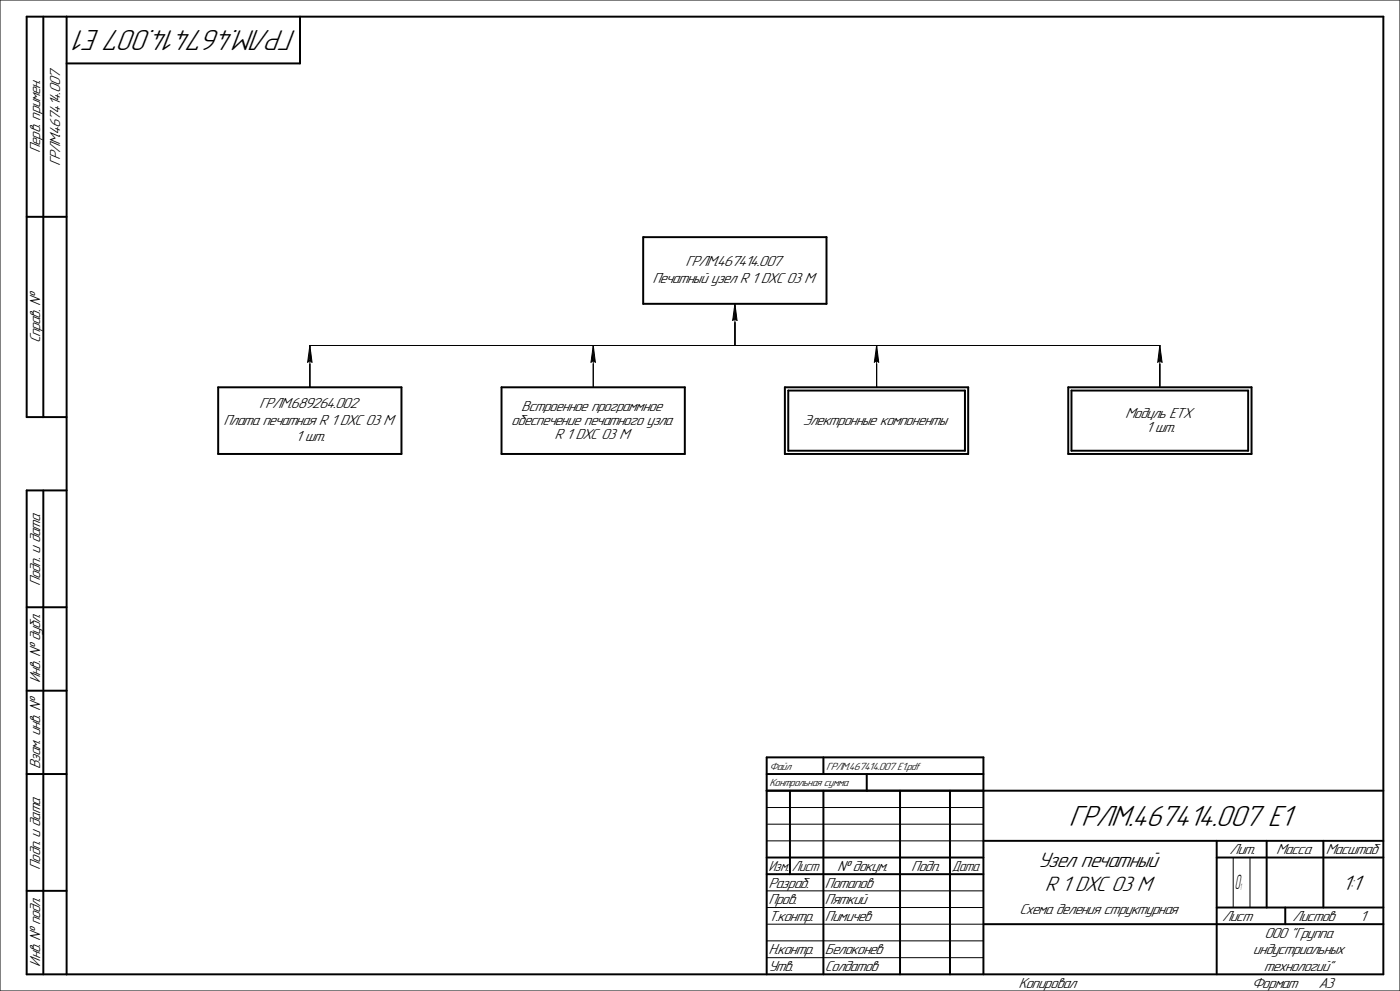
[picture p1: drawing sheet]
<svg xmlns="http://www.w3.org/2000/svg" width="420mm" height="297mm" viewBox="0 0 420 297" stroke-linecap="round" stroke-linejoin="round" font-family="sans-serif">
<path d="M193 71.1h54.9v20h-54.9zM65.4 116.1h55v20h-55zM150.5 116.1h54.9v20h-54.9zM235.5 116.1h54.9v20h-54.9zM236.5 117.1h53v18h-53zM320.5 116.1h55v20h-55zM321.4 117.1h53v18h-53zM230 227h65v10h-65zM230 232h65M247 227v5M260 232v5" fill="none" stroke="#000" stroke-width=".59"/>
<path d="M220.5 91.1v12.4M93 116.1v-12.6h254.9v12.6M178 103.5v12.6M263 103.5v12.6" fill="none" stroke="#000" stroke-width=".3"/>
<g fill="#fff">
<path d="M230.9 228.2h7.1v3.1h-7.1z"/>
<path d="M230.9 233.2h24.2v3.1h-24.2z"/>
<path d="M247.9 228.3h28.5v3h-28.5z"/>
<path d="M176.8 103.6h2.4v5.5h-2.4z"/>
</g>
<path d="M178 103.5l.6 5.1-.6-.5-.7 .5zM178 103.5v12.6" fill="none" stroke="#000" stroke-width=".3"/>
<path d="M177.3 103.9h.7v4.7h-.7zM178 103.6h.6v5h-.6z" fill="#000"/>
<path d="M261.8 103.6h2.4v5.5h-2.4z" fill="#fff"/>
<path d="M263 103.5l.6 5.1-.6-.5-.7 .5zM263 103.5v12.6" fill="none" stroke="#000" stroke-width=".3"/>
<path d="M262.3 103.9h.7v4.7h-.7zM263 103.6h.6v5h-.6z" fill="#000"/>
<path d="M91.8 103.6h2.4v5.5h-2.4z" fill="#fff"/>
<path d="M93 103.5l.6 5.1-.6-.5-.7 .5zM93 103.5v12.6" fill="none" stroke="#000" stroke-width=".3"/>
<path d="M92.3 103.9h.7v4.7h-.7zM93 103.6h.6v5h-.6z" fill="#000"/>
<g fill="#fff">
<path d="M77.7 119h30.5v4.2h-30.5z"/>
<path d="M67.1 124h51.8v4.2h-51.8z"/>
<path d="M88.7 128.9h8.5v4.3h-8.5z"/>
<path d="M346.8 103.6h2.4v5.5h-2.4z"/>
</g>
<path d="M347.9 103.5l.7 5.1-.7-.5-.6 .5zM347.9 103.5v12.6" fill="none" stroke="#000" stroke-width=".3"/>
<path d="M347.3 103.9h.6v4.7h-.6zM347.9 103.6h.7v5h-.7z" fill="#000"/>
<path d="M219.3 91.1h2.4v5.5h-2.4z" fill="#fff"/>
<path d="M220.5 91.1l.6 5-.6-.6-.7 .6zM220.5 91.1v12.4" fill="none" stroke="#000" stroke-width=".3"/>
<path d="M219.8 91.4h.7v4.7h-.7zM220.5 91.1h.6v5h-.6z" fill="#000"/>
<g fill="#fff">
<path d="M205.6 76.5h29.7v4.2h-29.7z"/>
<path d="M195.7 81.4h49.5v4.3h-49.5z"/>
<path d="M337.6 121.8h20.8v4.3h-20.8z"/>
<path d="M343.7 126.1h8.5v4.2h-8.5z"/>
<path d="M240.9 124h44.1v4.2h-44.1z"/>
<path d="M156.4 119.7h43.1v4.3h-43.1z"/>
<path d="M153.4 124h49.1v4.2h-49.1z"/>
<path d="M166.3 128.2h23.3v4.2h-23.3z"/>
</g>
<path d="M0 0h420v297h-420zM230 247h65M230 252h65M230 242h65M370 257v15M375 257v15M230 267h65M230 272h65M230 277h65M230 282h65M230 287h65" fill="none" stroke="#000" stroke-width=".3"/>
<g fill="none" stroke="#000" stroke-width=".59">
<path d="M13 5v120M20 5v287M90 5v14h-70M8 65h12M20 125h-12v-120h407v287h-407v-145h12M13 147v145M8 182h12M8 207h12M8 232h12M237 237v25M247 237v55M270 237v55"/>
<path d="M285 237v55M295 237v55M415 237h-185v55M230 257h65M295 252h120M365 252v40M365 257h50M380 252v20M397 252v20M8 267h12M230 262h65M295 277h120"/>
<path d="M365 272h50M385.6 272v5"/>
</g>
<g font-size="9.3">
<text x="89" y="8.9" transform="rotate(-180 89 8.9)">ГРЛМ.467414.007 Е1</text>
<text x="320.7" y="247.6">ГРЛМ.467414.007 Е1</text>
</g>
<g font-size="6.7">
<text x="311.4" y="259.9">Узел печатный</text>
<text x="313.4" y="266.9">R 1 DXC 03 М</text>
<text x="402.6" y="266.7">1:1</text>
</g>
<text font-size="6.3" x="370.5" y="266.5">О</text>
<g font-size="4.7">
<text x="12.1" y="45.8" transform="rotate(-90 12.1 45.8)">Перв. примен.</text>
<text x="18" y="49.9" transform="rotate(-90 18 49.9)">ГРЛМ.467414.007</text>
<text x="205.6" y="79.8">ГРЛМ.467414.007</text>
<text x="195.7" y="84.8">Печатный узел R 1 DXC 03 M</text>
<text x="12.1" y="102.9" transform="rotate(-90 12.1 102.9)">Справ. №</text>
<text x="77.7" y="122.3">ГРЛМ.689264.002</text>
<text x="156.4" y="123.1">Встроенное программное</text>
<text x="337.6" y="125.2">Модуль ETX</text>
<text x="67.1" y="127.3">Плата печатная R 1 DXC 03 M</text>
<text x="153.4" y="127.3">обеспечение печатного узла</text>
<text x="166.3" y="131.5">R 1 DXC 03 М</text>
<text x="240.9" y="127.3">Электронные компоненты</text>
<text x="343.7" y="129.4">1 шт.</text>
<text x="88.7" y="132.2">1 шт.</text>
<text x="12.1" y="175.6" transform="rotate(-90 12.1 175.6)">Подп. и дата</text>
<text x="12.1" y="204.7" transform="rotate(-90 12.1 204.7)">Инв. № дубл.</text>
<text x="12.1" y="230.4" transform="rotate(-90 12.1 230.4)">Взам. инв. №</text>
<text x="368.8" y="256.1">Лит.</text>
<text x="382.9" y="256.1">Масса</text>
<text x="397.8" y="256.1">Масштаб</text>
<text x="12.1" y="260.6" transform="rotate(-90 12.1 260.6)">Подп. и дата</text>
<text x="230.6" y="261.1">Изм. Лист</text>
<text x="251.1" y="261.1">№ докум.</text>
<text x="273.4" y="261.1">Подп.</text>
<text x="285.6" y="261.1">Дата</text>
<text x="230.5" y="266.1">Разраб.</text>
<text x="247.5" y="266.1">Потапов</text>
<text x="230.5" y="271.1">Пров.</text>
<text x="247.5" y="271.1">Пяткий</text>
<text x="305.8" y="273.9">Схема деления структурная</text>
<text x="230.5" y="276.1">Т.контр.</text>
<text x="247.5" y="276.1">Пимичев</text>
<text x="366.7" y="276.1">Лист</text>
<text x="379.3" y="281.2">ООО &quot;Группа</text>
<text x="387.7" y="276.1">Листов</text>
<text x="408" y="276.1">1</text>
<text x="230.5" y="286">Н.контр.</text>
<text x="247.5" y="286">Белоконев</text>
<text x="375.9" y="286">индустриальных</text>
<text x="12.1" y="289.7" transform="rotate(-90 12.1 289.7)">Инв. № подл.</text>
<text x="230.5" y="291">Утв.</text>
<text x="247.5" y="291">Солдатов</text>
<text x="379.1" y="291">технологий&quot;</text>
<text x="305.5" y="296">Копировал</text>
<text x="375.5" y="296">Формат</text>
<text x="395.5" y="296">A3</text>
</g>
<g font-size="3.4">
<text x="230.9" y="230.6">Файл</text>
<text x="247.9" y="230.6">ГРЛМ.467414.007 Е1.pdf</text>
<text x="230.9" y="235.6">Контрольная сумма</text>
</g>
<text font-size="2.8" x="372" y="266.7">1</text>
</svg>
